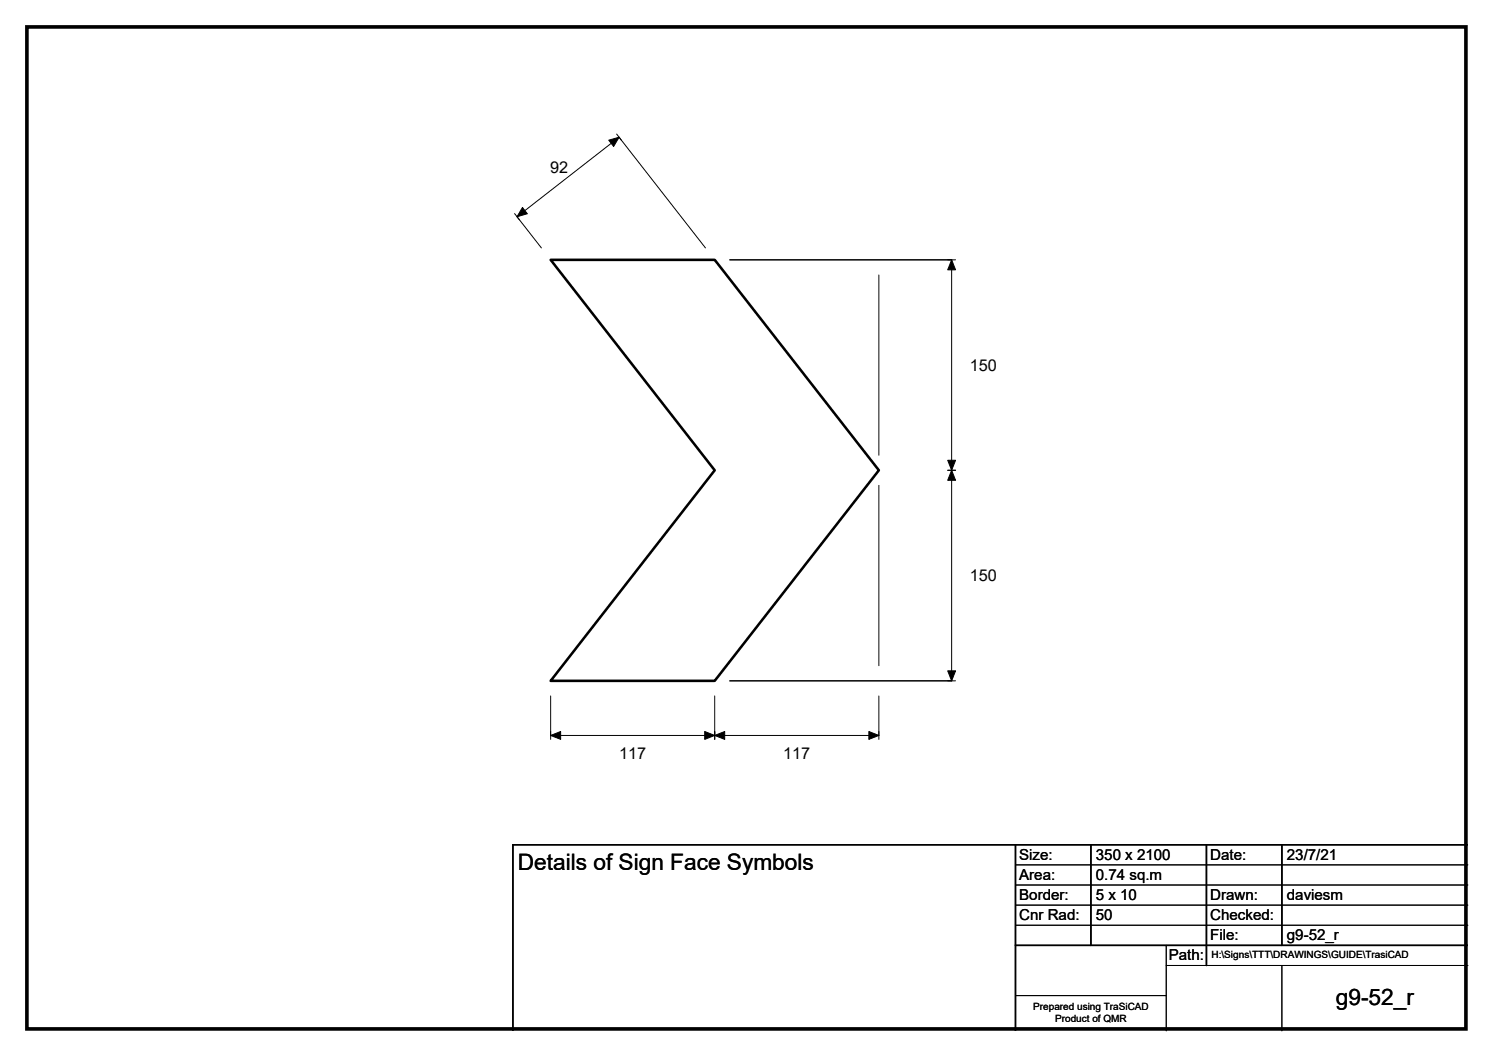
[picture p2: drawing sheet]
<svg xmlns="http://www.w3.org/2000/svg" width="297mm" height="210mm" viewBox="0 0 297 210" stroke-linecap="round" stroke-linejoin="round" font-family="sans-serif">
<path d="M145.2 51.7h44.1M145.2 135.4h44.1M202 168v37M217 168v20M240 168v24M255 168v20M292 168h-190v37M202 188h90" fill="none" stroke="#000" stroke-width=".3"/>
<g fill="none" stroke="#000" stroke-width=".2">
<path d="M122.7 26.6l1 1.3M102.4 42.5l1 1.2M107.7 49.3l-4.8-6.2 20.3-15.8 17.2 22M174.9 54.7v35.8M188.5 51.7h1.6M189.3 51.7v83.7M174.9 96.5v35.9M188.5 93.5h1.6M109.6 138.4v8.6M142.2 138.4v8.6M174.9 138.4v8.6M188.5 135.4h1.6"/>
<path d="M109.6 146.2h65.3M202 172h90M202 176h90M202 180h90M202 184h90M202 198h30M232 192h60M232 188v17M255 192v13"/>
</g>
<path d="M121.1 27.9l2.1-.6-1.1 1.8zM103.9 41.3l1 1.2-2 .6zM189.3 51.7l.8 2h-1.6zM188.5 91.5h1.6l-.8 2zM189.3 93.5l.8 2h-1.6zM188.5 133.4h1.6l-.8 2zM109.6 146.2l1.9-.7v1.5zM140.2 145.5l2 .7-2 .8zM142.2 146.2l2-.7v1.5zM172.9 145.5l2 .7-2 .8z" fill="#000" stroke="#000" stroke-width=".2"/>
<path d="M109.6 51.7h32.6l32.7 41.8-32.7 41.9h-32.6l32.6-41.9z" fill="none" stroke="#000" stroke-width=".51"/>
<path d="M5.4 5.4h286.3v199.2h-286.3z" fill="none" stroke="#000" stroke-width=".72"/>
<g font-size="4.5">
<text x="103" y="173">Details of Sign Face Symbols</text>
<text x="265.8" y="199.8">g9-52_r</text>
</g>
<g font-size="3.2">
<text x="109.4" y="34.5">92</text>
<text x="193" y="73.7">150</text>
<text x="193" y="115.5">150</text>
<text x="123.2" y="150.9">117</text>
<text x="155.8" y="150.9">117</text>
</g>
<g font-size="3">
<text x="202.8" y="170.9">Size:</text>
<text x="218" y="170.9">350 x 2100</text>
<text x="240.8" y="170.9">Date:</text>
<text x="256" y="170.9">23/7/21</text>
<text x="202.8" y="174.9">Area:</text>
<text x="202.8" y="178.9">Border:</text>
<text x="218" y="174.9">0.74 sq.m</text>
<text x="218" y="178.9">5 x 10</text>
<text x="240.8" y="178.9">Drawn:</text>
<text x="256" y="178.9">daviesm</text>
<text x="202.8" y="182.9">Cnr Rad:</text>
<text x="218" y="182.9">50</text>
<text x="240.8" y="182.9">Checked:</text>
<text x="232.5" y="190.9">Path:</text>
<text x="240.8" y="186.9">File:</text>
<text x="256" y="186.9">g9-52_r</text>
</g>
<g font-size="2">
<text x="241" y="190.5">H:\Signs\TTT\DRAWINGS\GUIDE\TrasiCAD</text>
<text x="205.6" y="200.8">Prepared using TraSiCAD</text>
<text x="209.9" y="203.2">Product of QMR</text>
</g>
</svg>
